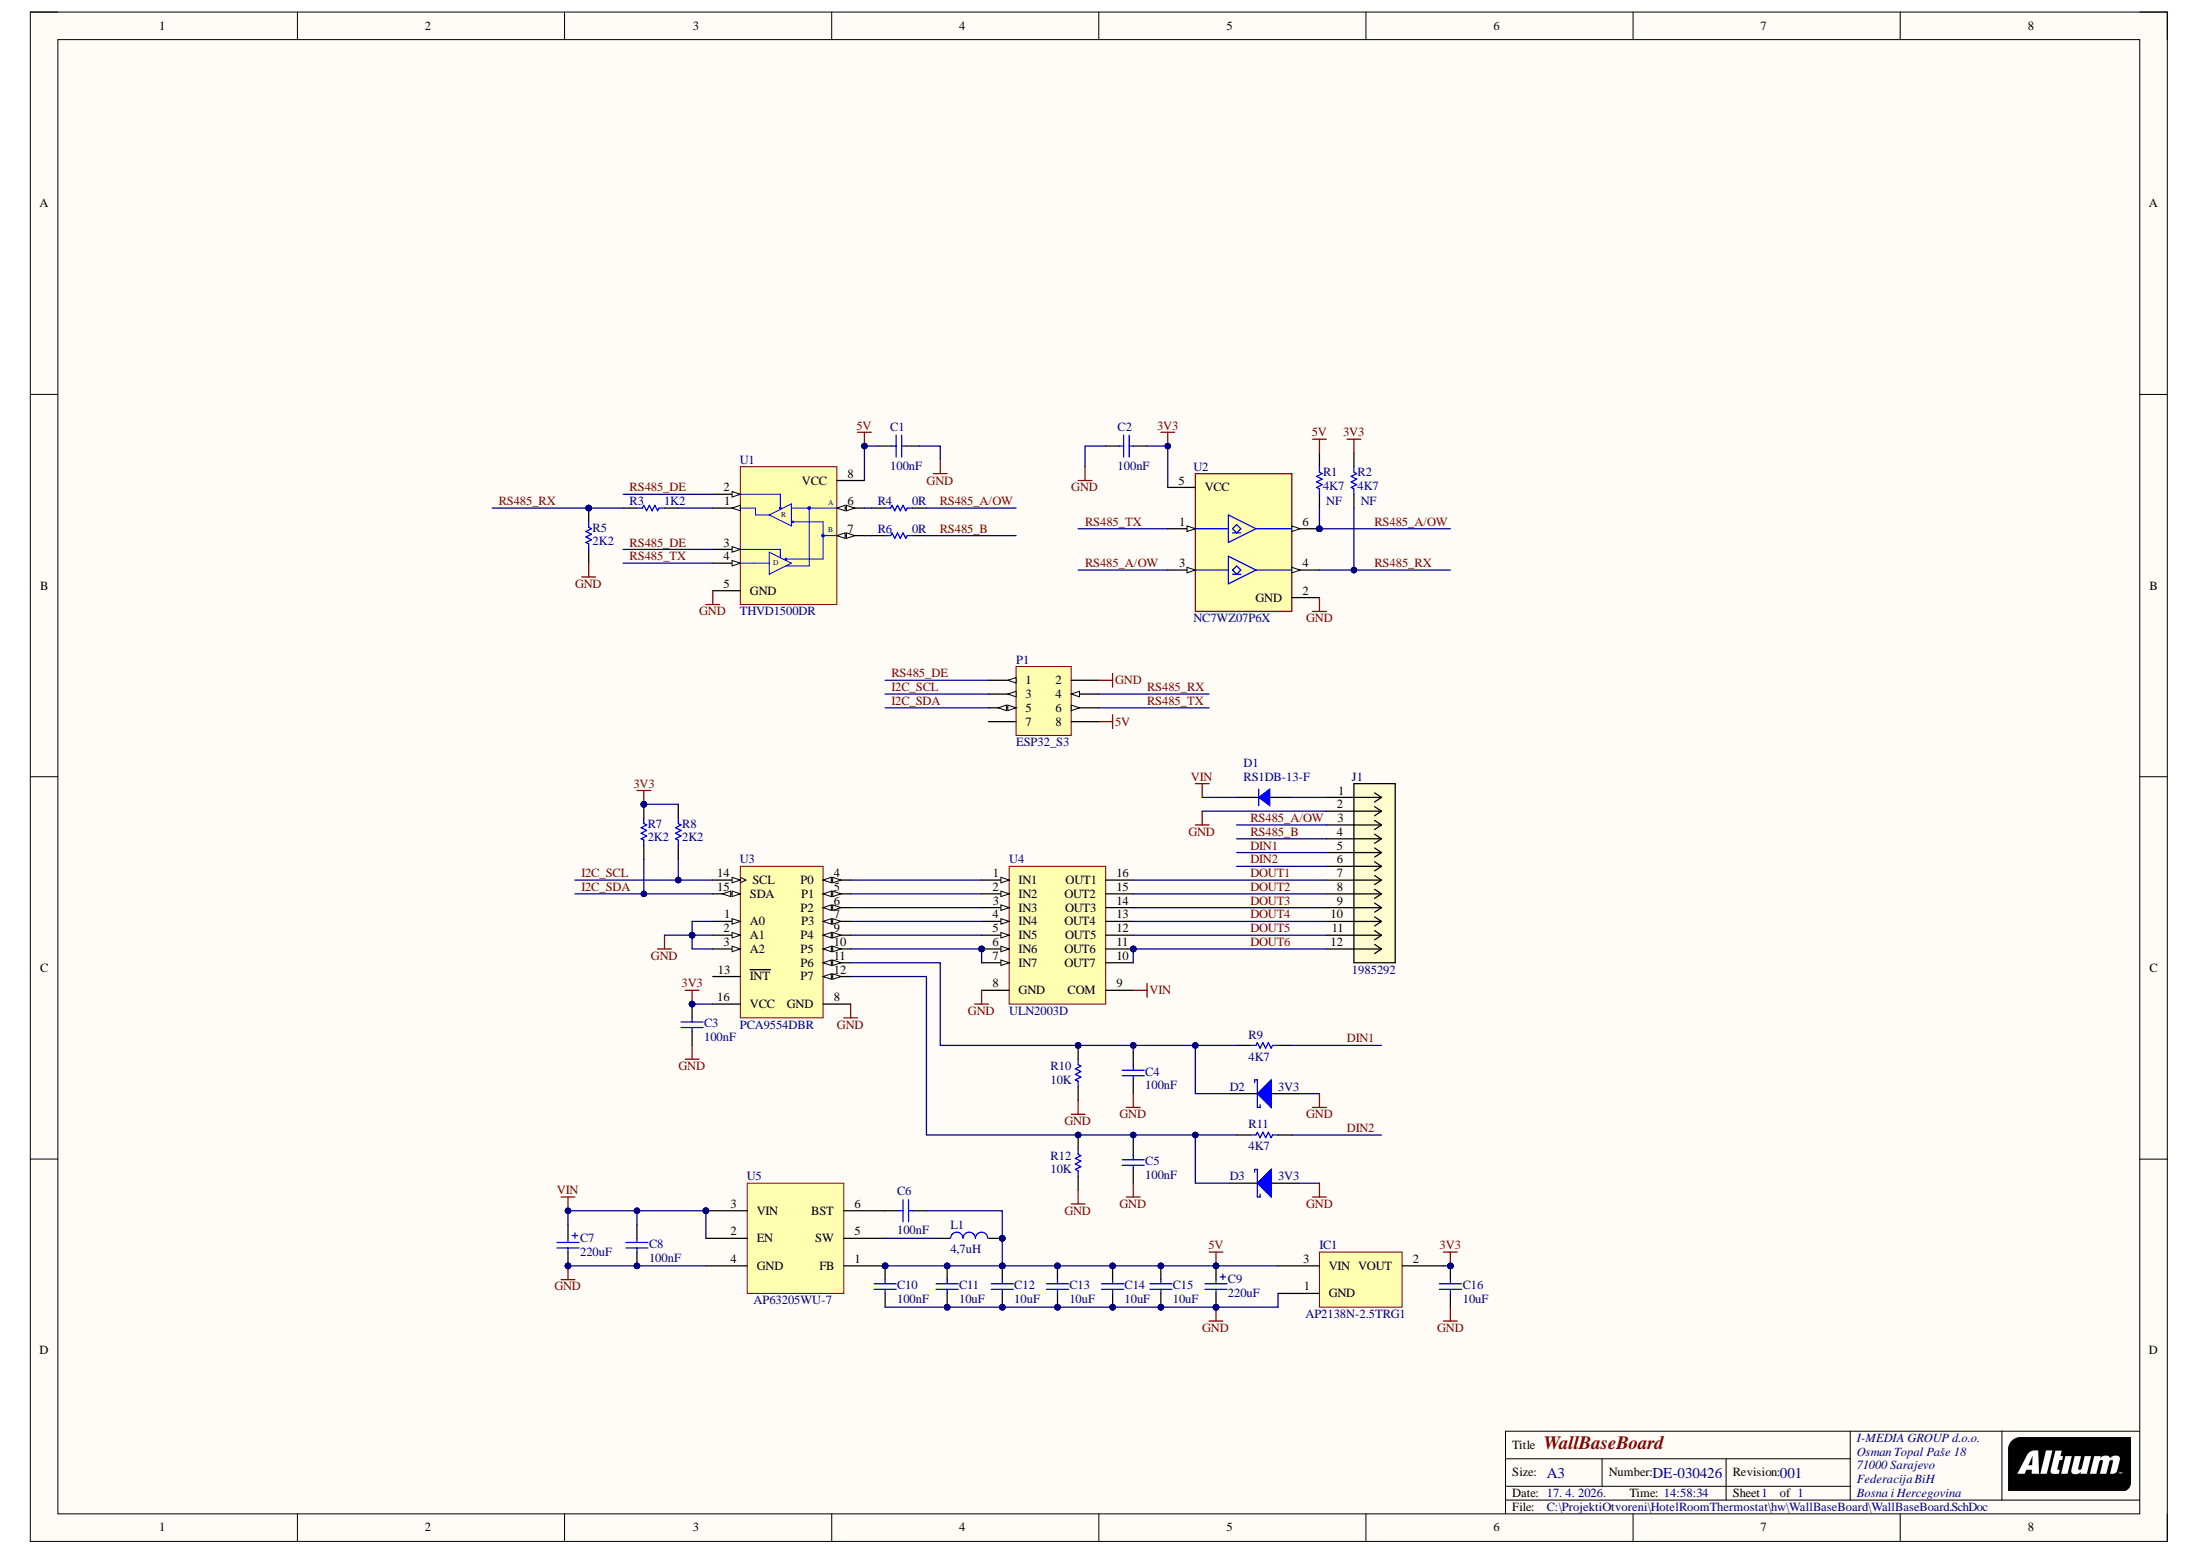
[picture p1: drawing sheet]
# Altium project WallBaseBoard.PrjPcb
1 sheet, 40 parts. Net scope: global (net labels, ports and power ports of the same name join across sheets).
Board file: WallBaseBoard.PcbDoc

## Sheet WallBaseBoard.SchDoc: WallBaseBoard
size A3; Author: eldar6776@hotmail.com; DrawnBy: Eldar Dedic; Organization: I-MEDIA GROUP d.o.o.; Address1: Osman Topal Paše 18; Address2: 71000 Sarajevo; Address3: Federacija BiH; Address4: Bosna i Hercegovina; DocumentNumber: DE-030426; Revision: 001; SheetNumber: 1; SheetTotal: 1; SPICEModelCacheBVBUIEPD: <root> / <DocumentId>BVBUIEPD</DocumentId> / </root>

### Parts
C1  100nF  [0603]
C2  100nF  [0603]
C3  100nF  [0603]
C4  100nF  [0603]
C5  100nF  [0603]
C6  100nF  [0603]
C7  220uF  [SMD,D8xL10.2mm]
C8  100nF  [0603]
C9  value 220uF  [SMD,D6.3xL7.7mm Aluminum Electrolytic Capacitors]  (hidden comment: ROQANG VT1C221M0607_1)
C10  100nF  [0603]
C11  value 10uF  [0805]  (hidden comment: 4u7)
C12  value 10uF  [0805]  (hidden comment: 4u7)
C13  value 10uF  [0805]  (hidden comment: 4u7)
C14  value 10uF  [0805]  (hidden comment: 4u7)
C15  value 10uF  [0805]  (hidden comment: 4u7)
C16  value 10uF  [0805]  (hidden comment: 4u7)
D1  RS1DB-13-F  [DO214AA SMB]
D2  3V3  [SOD323]
D3  3V3  [SOD323]
IC1  AP2138N-2.5TRG1  [DIODES SOT-23-3 N]
J1  1985292  [CONN_1985292_PXC]
L1  value 4,7uH  [XRNR4030-4.7uH/M]  (hidden comment: Inductor)
P1  ESP32_S3  [HDR2X4]
R1  NF  value 4K7  [ERA-0603]
R2  NF  value 4K7  [ERA-0603]
R3  value 1K2  [ERA-0603]  (hidden comment: 10K)
R4  value 0R  [ERA-0603]  (hidden comment: 10K)
R5  value 2K2  [ERA-0603]  (hidden comment: 10K)
R6  value 0R  [ERA-0603]  (hidden comment: 10K)
R7  value 2K2  [ERA-0603]  (hidden comment: 10K)
R8  value 2K2  [ERA-0603]  (hidden comment: 10K)
R9  value 4K7  [ERA-0603]  (hidden comment: 10K)
R10  10K  [ERA-0603]
R11  value 4K7  [ERA-0603]  (hidden comment: 10K)
R12  10K  [ERA-0603]
U1  THVD1500DR  [NSO8_N]
U2  NC7WZ07P6X  [FP-419AD-01-MFG]
U3  PCA9554DBR  [SSOP-16]
U4  ULN2003D  [SO16_N]
U5  AP63205WU-7  [TSOT-26]

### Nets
3V3: C2.1 C3.2 C16.2 IC1.2(VOUT) R2.2 R7.2 R8.2 U2.5(VCC) U3.16(VCC)
5V: C1.2 C9.1 C10.2 C11.2 C12.2 C13.2 C14.2 C15.2 IC1.3(VIN) L1.1 P1.8 R1.2 U1.8(VCC) U5.1(FB)
GND: C1.1 C2.2 C3.1 C4.1 C5.1 C7.2 C8.1 C9.2 C10.1 C11.1 C12.1 C13.1 C14.1 C15.1 C16.1 D2.2(A) D3.2(A) IC1.1(GND) J1.2 P1.2 R5.1 R10.1 R12.1 U1.5(GND) U2.2(GND) U3.1(A0) U3.2(A1) U3.3(A2) U3.8(GND) U4.8(GND) U5.4(GND)
VIN: C7.1 C8.2 D1.2 U4.9(COM) U5.2(EN) U5.3(VIN)
DIN1: J1.5 R9.1
DIN2: J1.6 R11.1
DOUT1: J1.7 U4.16(OUT1)
DOUT2: J1.8 U4.15(OUT2)
DOUT3: J1.9 U4.14(OUT3)
DOUT4: J1.10 U4.13(OUT4)
DOUT5: J1.11 U4.12(OUT5)
DOUT6: J1.12 U4.10(OUT7) U4.11(OUT6)
I2C_SCL: P1.3 R8.1 U3.14(SCL)
I2C_SDA: P1.5 R7.1 U3.15(SDA)
RS485_A/OW: J1.3 R1.1 R4.2 U2.3(A2) U2.6(Y1)
RS485_B: J1.4 R6.2
RS485_DE: P1.1 U1.2(~{RE}) U1.3(DE)
RS485_RX: P1.4 R2.1 R3.1 R5.2 U2.4(Y2)
RS485_TX: P1.6 U1.4(DI) U2.1(A1)
NetC4_2: C4.2 D2.1(K) R9.2 R10.2 U3.11(P6)
NetC5_2: C5.2 D3.1(K) R11.2 R12.2 U3.12(P7)
NetC6_1: C6.1 U5.6(BST)
NetC6_2: C6.2 L1.2 U5.5(SW)
NetD1_1: D1.1 J1.1
NetR3_2: R3.2 U1.1(RO)
NetR4_1: R4.1 U1.6(A)
NetR6_1: R6.1 U1.7(B)
NetU3_4: U3.4(P0) U4.1(IN1)
NetU3_5: U3.5(P1) U4.2(IN2)
NetU3_6: U3.6(P2) U4.3(IN3)
NetU3_7: U3.7(P3) U4.4(IN4)
NetU3_9: U3.9(P4) U4.5(IN5)
NetU3_10: U3.10(P5) U4.6(IN6) U4.7(IN7)

Not connected (* = marked no-connect by the designer): P1 7; U3 13(~{INT})
